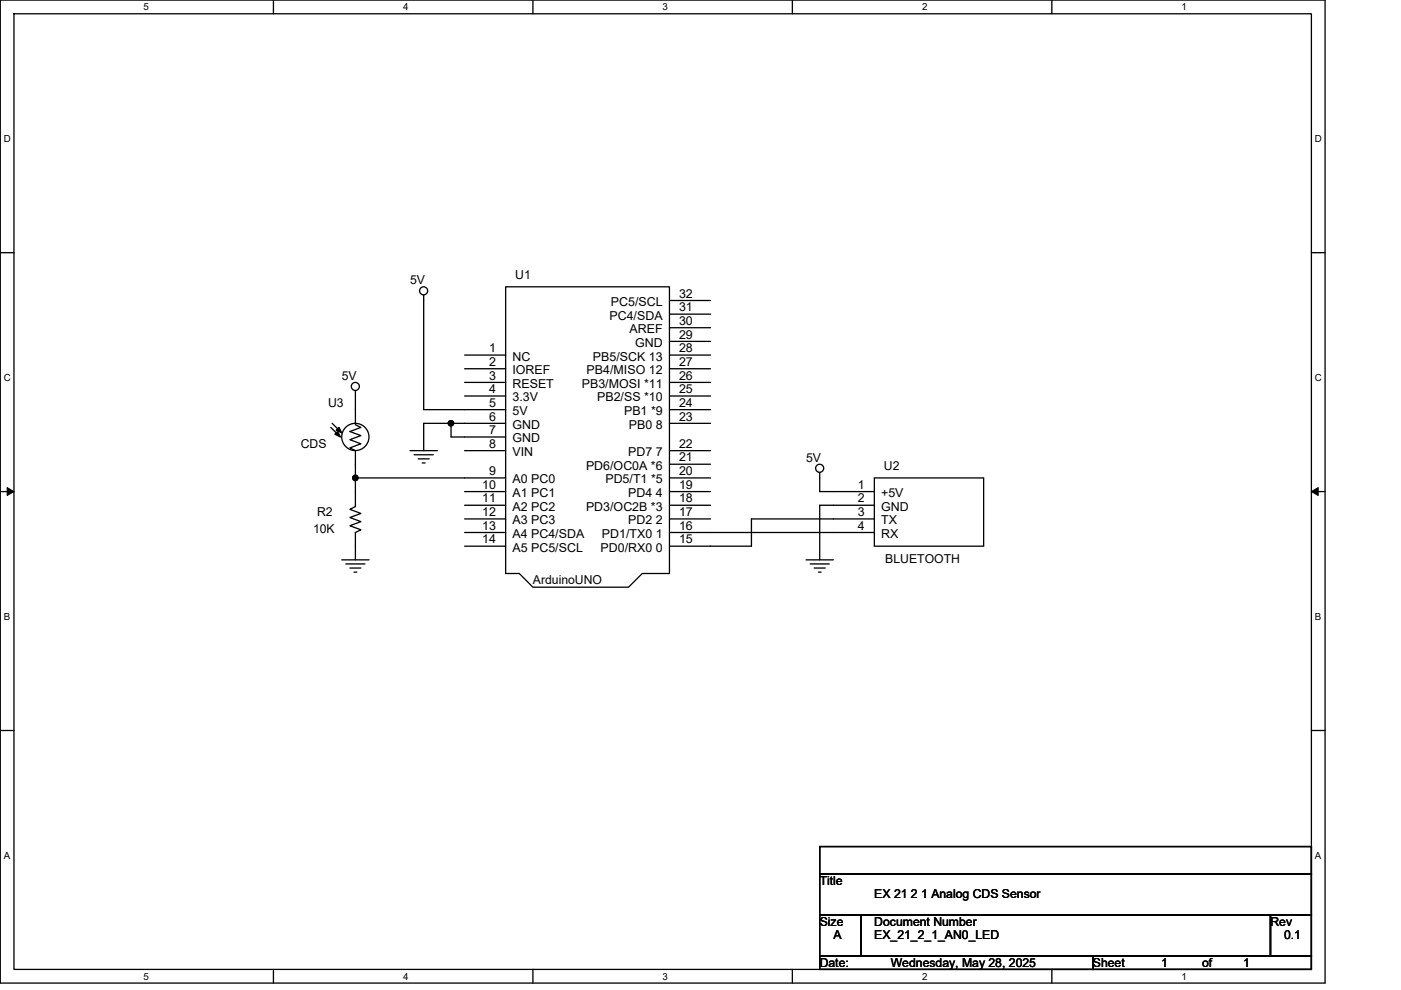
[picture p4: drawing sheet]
<svg xmlns="http://www.w3.org/2000/svg" width="297mm" height="210mm" viewBox="0 0 297 210" stroke-linecap="round" stroke-linejoin="round" font-family="sans-serif">
<path d="M.1 0h280.8v208.5h-280.8zM3 2.9h275v202.7h-275z" fill="none" stroke="#000" stroke-width=".28"/>
<g fill="#fff">
<path d="M30.5 .3h1.1v2.3h-1.1z"/>
<path d="M30.5 205.9h1.1v2.3h-1.1z"/>
</g>
<path d="M58 0v2.9M58 205.6v2.9" fill="none" stroke="#000" stroke-width=".28"/>
<g fill="#fff">
<path d="M85.5 .3h1.1v2.3h-1.1z"/>
<path d="M85.5 205.9h1.1v2.3h-1.1z"/>
</g>
<path d="M113 0v2.9M113 205.6v2.9" fill="none" stroke="#000" stroke-width=".28"/>
<g fill="#fff">
<path d="M140.5 .3h1.1v2.3h-1.1z"/>
<path d="M140.5 205.9h1.1v2.3h-1.1z"/>
</g>
<path d="M168 0v2.9M168 205.6v2.9" fill="none" stroke="#000" stroke-width=".28"/>
<g fill="#fff">
<path d="M195.5 .3h1.2v2.3h-1.2z"/>
<path d="M195.5 205.9h1.2v2.3h-1.2z"/>
</g>
<path d="M223 0v2.9M223 205.6v2.9" fill="none" stroke="#000" stroke-width=".28"/>
<g fill="#fff">
<path d="M250.5 .3h1.2v2.3h-1.2z"/>
<path d="M250.5 205.9h1.2v2.3h-1.2z"/>
<path d="M.8 28.3h1.5v2.3h-1.5z"/>
<path d="M278.8 28.3h1.5v2.3h-1.5z"/>
<path d="M.8 78.9h1.5v2.3h-1.5z"/>
<path d="M278.8 78.9h1.5v2.3h-1.5z"/>
</g>
<path d="M.1 53.6h2.9M278 53.6h2.9" fill="none" stroke="#000" stroke-width=".28"/>
<g fill="#fff">
<path d="M.8 129.6h1.4v2.3h-1.4z"/>
<path d="M278.8 129.6h1.4v2.3h-1.4z"/>
</g>
<path d="M.1 104.3h2.9M278 104.3h2.9" fill="none" stroke="#000" stroke-width=".28"/>
<path d="M1.5 103.4l1.5 .9-1.5 .8zM278 104.3l1.5-.9v1.7z" fill="#000" stroke="#000" stroke-width=".21"/>
<g fill="#fff">
<path d="M.8 180.3h1.4v2.3h-1.4z"/>
<path d="M278.8 180.3h1.4v2.3h-1.4z"/>
</g>
<g fill="none" stroke="#000" stroke-width=".28">
<path d="M89.8 62.6v24.3h17.4M98.5 78.2h8.7M98.5 75.3h8.7M107.2 60.8h34.7v60.8h-5.7l-2.9 2.9h-20.3l-2.9-2.9h-2.9zM141.9 72.4h8.7M141.9 75.3h8.7M141.9 78.2h8.7M141.9 63.7h8.7M141.9 66.6h8.7M141.9 69.5h8.7M70.1 90.7l1.8 1.7M70.4 89.8l1.8 1.7"/>
<path d="M75.4 82.8v7.3l1.1 .6-2.3 .8 2.3 .9-2.3 .9 2.3 .8-2.3 .9 1.2 .6v5.8M86.9 95.6h5.8M87.8 96.5h4.1M88.7 97.3h2.3M89.5 98.2h.6M95.6 89.8v2.9h11.6M95.6 89.8h-5.8v5.8M95.6 89.8h11.6M98.5 81.1h8.7M98.5 84h8.7M98.5 95.6h8.7M141.9 81.1h8.7"/>
<path d="M141.9 84h8.7M141.9 86.9h8.7M141.9 89.8h8.7M141.9 95.6h8.7M141.9 98.5h8.7M72.5 118.7h5.7M73.3 119.6h4.1M75.4 101.4v6l-1.2 .6 2.3 .9-2.3 .9 2.3 .8-2.3 .9 2.3 .9-1.1 .5v5.8M75.4 101.4h31.8M98.5 104.3h8.7M98.5 107.2h8.7M98.5 110.1h8.7"/>
<path d="M98.5 112.9h8.7M98.5 115.8h8.7M141.9 101.4h8.7M141.9 104.3h8.7M141.9 107.2h8.7M141.9 110.1h8.7M141.9 112.9h43.5M170.9 118.7h5.8M171.8 119.6h4M173.8 100.2v4.1h11.6M185.4 101.4h23.2v14.4h-23.2zM185.4 110.1h-26.1v5.7h-17.4"/>
<path d="M185.4 107.2h-11.6v11.5M74.2 120.5h2.3M75.1 121.3h.5M172.6 120.5h2.4M173.5 121.3h.6M.1 154.9h2.9M278 154.9h2.9M173.8 179.6h104.2v5.7h-104.2zM173.8 194h8.7v8.7h-8.7zM173.8 185.3h104.2v8.7h-104.2zM182.5 194h86.9v8.7h-86.9zM269.4 194h8.6v8.7h-8.6z"/>
<path d="M173.8 202.7h57.9v2.9h-57.9zM231.7 202.7h46.3v2.9h-46.3z"/>
<circle cx="89.8" cy="61.7" r=".86"/>
<circle cx="75.3" cy="92.7" r="2.89"/>
<circle cx="75.3" cy="82" r=".86"/>
<circle cx="173.8" cy="99.3" r=".86"/>
</g>
<g fill="#000" stroke="#000" stroke-width=".28">
<path d="M71.6 91.5l.6 1.2-1.2-.6z" fill-rule="evenodd"/>
<path d="M71.3 91.2l.6-.5 .6 1.1z" fill-rule="evenodd"/>
<circle cx="95.6" cy="89.8" r=".57"/>
<circle cx="75.3" cy="101.4" r=".57"/>
</g>
<g font-size="2.6">
<text x="109.2" y="59.1">U1</text>
<text x="86.9" y="60.3">5V</text>
<text x="129.5" y="64.9">PC5/SCL</text>
<text x="144" y="63.1">32</text>
<text x="129.2" y="67.8">PC4/SDA</text>
<text x="133.5" y="70.7">AREF</text>
<text x="144" y="66">31</text>
<text x="144" y="68.9">30</text>
<text x="144" y="71.8">29</text>
<text x="103.7" y="77.6">2</text>
<text x="103.7" y="74.7">1</text>
<text x="108.6" y="76.5">NC</text>
<text x="125.7" y="76.5">PB5/SCK 13</text>
<text x="134.6" y="73.6">GND</text>
<text x="144" y="77.6">27</text>
<text x="144" y="74.7">28</text>
<text x="72.5" y="80.5">5V</text>
<text x="103.7" y="80.5">3</text>
<text x="103.7" y="83.4">4</text>
<text x="108.6" y="79.4">IOREF</text>
<text x="108.6" y="82.3">RESET</text>
<text x="123.4" y="82.3">PB3/MOSI *11</text>
<text x="124.4" y="79.4">PB4/MISO 12</text>
<text x="144" y="80.5">26</text>
<text x="144" y="83.4">25</text>
<text x="69.6" y="86.3">U3</text>
<text x="103.7" y="86.3">5</text>
<text x="103.7" y="89.2">6</text>
<text x="108.6" y="85.2">3.3V</text>
<text x="108.6" y="88.1">5V</text>
<text x="126.6" y="85.2">PB2/SS *10</text>
<text x="132.3" y="88.1">PB1 *9</text>
<text x="144" y="86.3">24</text>
<text x="144" y="89.2">23</text>
<text x="63.8" y="95">CDS</text>
<text x="103.7" y="92.1">7</text>
<text x="103.7" y="95">8</text>
<text x="108.6" y="91">GND</text>
<text x="108.6" y="93.9">GND</text>
<text x="133.3" y="91">PB0 8</text>
<text x="144" y="95">22</text>
<text x="103.7" y="100.8">9</text>
<text x="108.6" y="96.8">VIN</text>
<text x="124.2" y="99.6">PD6/OC0A *6</text>
<text x="133.2" y="96.8">PD7 7</text>
<text x="144" y="97.9">21</text>
<text x="144" y="100.8">20</text>
<text x="170.9" y="97.9">5V</text>
<text x="187.4" y="99.7">U2</text>
<text x="102.3" y="103.7">10</text>
<text x="102.3" y="106.6">11</text>
<text x="108.6" y="102.5">A0 PC0</text>
<text x="108.6" y="105.4">A1 PC1</text>
<text x="128.4" y="102.5">PD5/T1 *5</text>
<text x="133.2" y="105.4">PD4 4</text>
<text x="144" y="103.7">19</text>
<text x="144" y="106.6">18</text>
<text x="181.9" y="103.7">1</text>
<text x="181.9" y="106.6">2</text>
<text x="186.8" y="105.4">+5V</text>
<text x="66.4" y="113">10K</text>
<text x="67.2" y="109.5">R2</text>
<text x="102.3" y="109.5">12</text>
<text x="102.3" y="112.4">13</text>
<text x="108.6" y="108.3">A2 PC2</text>
<text x="108.6" y="111.2">A3 PC3</text>
<text x="124.2" y="108.3">PD3/OC2B *3</text>
<text x="133.2" y="111.2">PD2 2</text>
<text x="144" y="109.5">17</text>
<text x="144" y="112.4">16</text>
<text x="181.9" y="109.5">3</text>
<text x="181.9" y="112.4">4</text>
<text x="186.8" y="108.3">GND</text>
<text x="186.8" y="111.2">TX</text>
<text x="102.3" y="115.3">14</text>
<text x="108.6" y="114.1">A4 PC4/SDA</text>
<text x="108.6" y="117">A5 PC5/SCL</text>
<text x="127.3" y="117">PD0/RX0 0</text>
<text x="127.6" y="114.1">PD1/TX0 1</text>
<text x="144" y="115.3">15</text>
<text x="186.8" y="114.1">RX</text>
<text x="187.7" y="119.3">BLUETOOTH</text>
<text x="113" y="124">ArduinoUNO</text>
<text x="173.8" y="187.7">Title</text>
<text x="185.4" y="190.6">EX 21 2 1 Analog CDS Sensor</text>
<text x="173.8" y="196.4">Size</text>
<text x="185.4" y="196.4">Document Number</text>
<text x="269.4" y="196.4">Rev</text>
<text x="176.7" y="199.3">A</text>
<text x="185.4" y="199.3">EX_21_2_1_AN0_LED</text>
<text x="272.2" y="199.3">0.1</text>
<text x="173.8" y="205">Date:</text>
<text x="188.9" y="205">Wednesday, May 28, 2025</text>
<text x="231.7" y="205">Sheet</text>
<text x="246.2" y="205">1</text>
<text x="254.9" y="205">of</text>
<text x="263.6" y="205">1</text>
</g>
<g font-size="2.1">
<text x="30.5" y="2.2">5</text>
<text x="85.5" y="2.2">4</text>
<text x="140.5" y="2.2">3</text>
<text x="195.5" y="2.2">2</text>
<text x="250.5" y="2.2">1</text>
<text x=".8" y="30.1">D</text>
<text x="278.8" y="30.1">D</text>
<text x=".8" y="80.8">C</text>
<text x="278.8" y="80.8">C</text>
<text x=".8" y="131.4">B</text>
<text x="278.8" y="131.4">B</text>
<text x=".8" y="182.1">A</text>
<text x="278.8" y="182.1">A</text>
<text x="30.5" y="207.8">5</text>
<text x="85.5" y="207.8">4</text>
<text x="140.5" y="207.8">3</text>
<text x="195.5" y="207.8">2</text>
<text x="250.5" y="207.8">1</text>
</g>
</svg>
